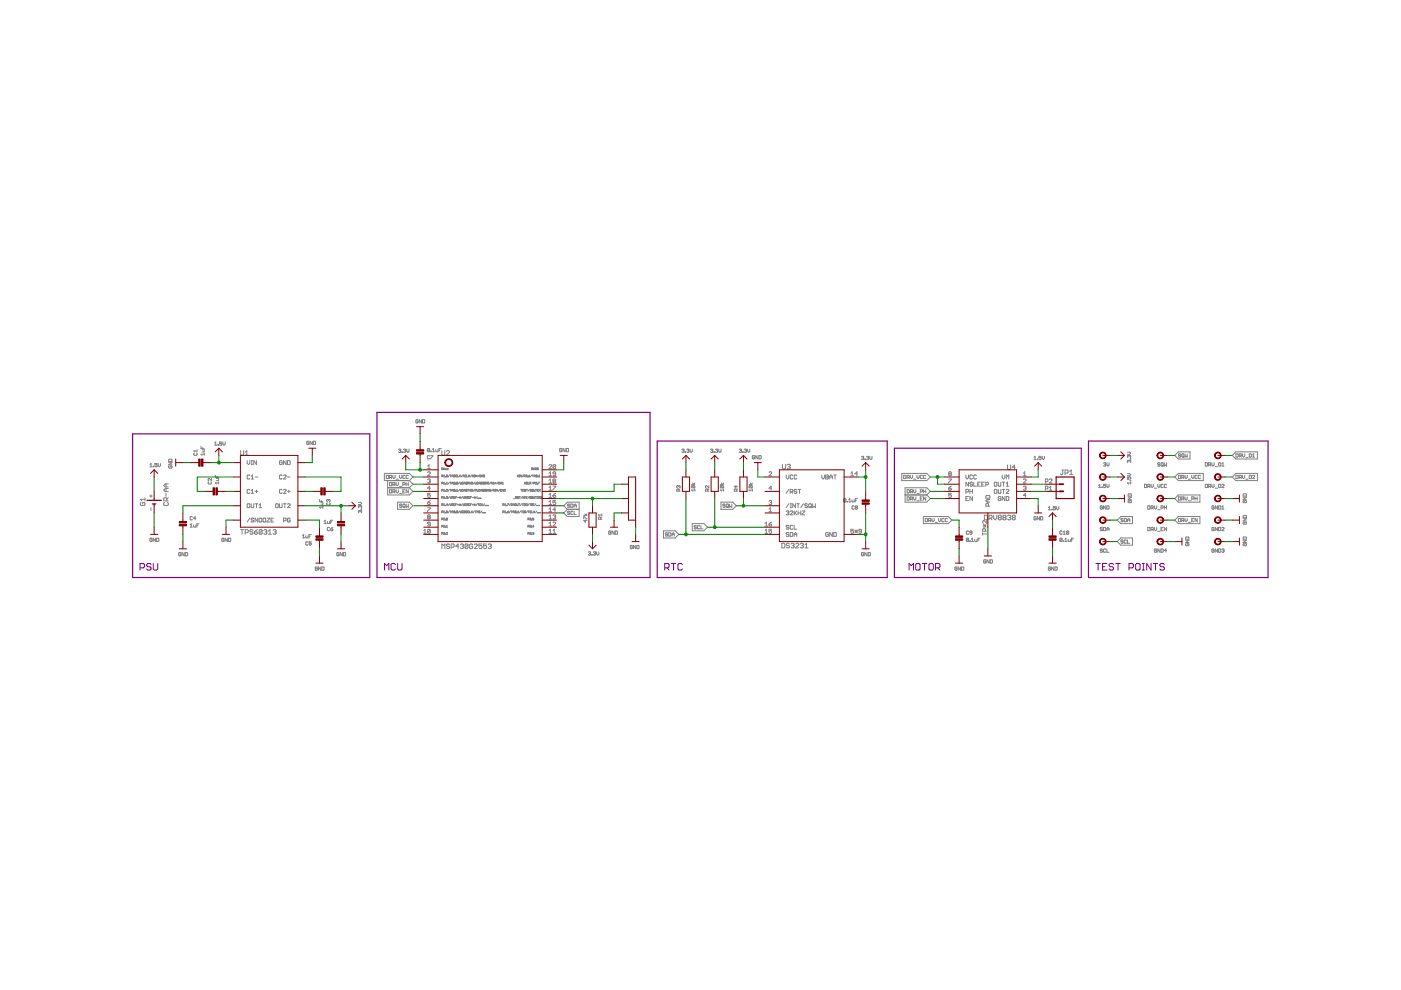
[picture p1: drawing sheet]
<?xml version="1.0" encoding="utf-8"?>
<!DOCTYPE eagle SYSTEM "eagle.dtd">
<eagle version="8.1.0">
<drawing>
<settings>
<setting alwaysvectorfont="yes"/>
<setting verticaltext="up"/>
</settings>
<grid distance="0.1" unitdist="inch" unit="inch" style="lines" multiple="1" display="no" altdistance="0.01" altunitdist="inch" altunit="inch"/>
<schematic xreflabel="%F%N/%S.%C%R" xrefpart="/%S.%C%R">
<libraries>
<library name="lepaute">
<symbols>
<symbol name="TPS60313">
<wire x1="-10.16" y1="12.7" x2="10.16" y2="12.7" width="0.254" layer="94"/>
<wire x1="10.16" y1="12.7" x2="10.16" y2="-12.7" width="0.254" layer="94"/>
<wire x1="10.16" y1="-12.7" x2="-10.16" y2="-12.7" width="0.254" layer="94"/>
<wire x1="-10.16" y1="-12.7" x2="-10.16" y2="12.7" width="0.254" layer="94"/>
<pin name="/SNOOZE" x="-12.7" y="-10.16" visible="pin" length="short"/>
<pin name="C1+" x="-12.7" y="0" visible="pin" length="short"/>
<pin name="C1-" x="-12.7" y="5.08" visible="pin" length="short"/>
<pin name="C2+" x="12.7" y="0" visible="pin" length="short" rot="R180"/>
<pin name="C2-" x="12.7" y="5.08" visible="pin" length="short" rot="R180"/>
<pin name="GND" x="12.7" y="10.16" visible="pin" length="short" direction="pwr" rot="R180"/>
<pin name="OUT1" x="-12.7" y="-5.08" visible="pin" length="short"/>
<pin name="OUT2" x="12.7" y="-5.08" visible="pin" length="short" rot="R180"/>
<pin name="PG" x="12.7" y="-10.16" visible="pin" length="short" rot="R180"/>
<pin name="VIN" x="-12.7" y="10.16" visible="pin" length="short" direction="pwr"/>
<text x="-10.16" y="12.7" size="1.778" layer="95">&gt;NAME</text>
<text x="-10.16" y="-15.24" size="1.778" layer="96">&gt;VALUE</text>
</symbol>
<symbol name="DS3231">
<wire x1="-10.16" y1="15.24" x2="-10.16" y2="-10.16" width="0.254" layer="94"/>
<wire x1="-10.16" y1="-10.16" x2="12.7" y2="-10.16" width="0.254" layer="94"/>
<wire x1="12.7" y1="-10.16" x2="12.7" y2="15.24" width="0.254" layer="94"/>
<wire x1="12.7" y1="15.24" x2="-10.16" y2="15.24" width="0.254" layer="94"/>
<pin name="/INT/SQW" x="-15.24" y="2.54" length="middle"/>
<pin name="/RST" x="-15.24" y="7.62" length="middle"/>
<pin name="32KHZ" x="-15.24" y="0" length="middle"/>
<pin name="GND" x="17.78" y="-7.62" length="middle" rot="R180"/>
<pin name="SCL" x="-15.24" y="-5.08" length="middle"/>
<pin name="SDA" x="-15.24" y="-7.62" length="middle"/>
<pin name="VBAT" x="17.78" y="12.7" length="middle" rot="R180"/>
<pin name="VCC" x="-15.24" y="12.7" length="middle"/>
<text x="-9.144" y="15.494" size="1.778" layer="95">&gt;NAME</text>
<text x="-9.398" y="-12.446" size="1.778" layer="96">&gt;VALUE</text>
</symbol>
<symbol name="RESISTOR">
<wire x1="-2.54" y1="1.27" x2="2.54" y2="1.27" width="0.254" layer="94"/>
<wire x1="2.54" y1="1.27" x2="2.54" y2="-1.27" width="0.254" layer="94"/>
<wire x1="2.54" y1="-1.27" x2="-2.54" y2="-1.27" width="0.254" layer="94"/>
<wire x1="-2.54" y1="-1.27" x2="-2.54" y2="1.27" width="0.254" layer="94"/>
<pin name="1" x="-5.08" y="0" visible="off" length="short" direction="pas" swaplevel="1"/>
<pin name="2" x="5.08" y="0" visible="off" length="short" direction="pas" swaplevel="1" rot="R180"/>
<text x="-2.54" y="2.032" size="1.27" layer="95" font="vector">&gt;NAME</text>
<text x="-2.54" y="-3.175" size="1.27" layer="96" font="vector">&gt;VALUE</text>
</symbol>
<symbol name="CAPACITOR">
<rectangle x1="-1.27" y1="0.508" x2="1.27" y2="1.016" layer="94"/>
<rectangle x1="-1.27" y1="1.524" x2="1.27" y2="2.032" layer="94"/>
<wire x1="0" y1="0.762" x2="0" y2="0" width="0.1524" layer="94"/>
<wire x1="0" y1="2.54" x2="0" y2="1.778" width="0.1524" layer="94"/>
<pin name="P$1" x="0" y="5.08" visible="off" length="short" direction="pas" swaplevel="1" rot="R270"/>
<pin name="P$2" x="0" y="-2.54" visible="off" length="short" direction="pas" swaplevel="1" rot="R90"/>
<text x="2.54" y="2.54" size="1.27" layer="95" font="vector">&gt;NAME</text>
<text x="2.54" y="0" size="1.27" layer="96" font="vector">&gt;VALUE</text>
</symbol>
<symbol name="DRV8837">
<wire x1="-10.16" y1="7.62" x2="-10.16" y2="-7.62" width="0.254" layer="94"/>
<wire x1="-10.16" y1="-7.62" x2="10.16" y2="-7.62" width="0.254" layer="94"/>
<wire x1="10.16" y1="-7.62" x2="10.16" y2="7.62" width="0.254" layer="94"/>
<wire x1="10.16" y1="7.62" x2="-10.16" y2="7.62" width="0.254" layer="94"/>
<pin name="GND" x="-15.24" y="-2.54" length="middle"/>
<pin name="PH" x="15.24" y="0" length="middle" rot="R180"/>
<pin name="EN" x="15.24" y="-2.54" length="middle" rot="R180"/>
<pin name="NSLEEP" x="15.24" y="2.54" length="middle" rot="R180"/>
<pin name="OUT1" x="-15.24" y="2.54" length="middle"/>
<pin name="OUT2" x="-15.24" y="0" length="middle"/>
<pin name="PAD" x="0" y="-12.7" length="middle" rot="R90"/>
<pin name="VCC" x="15.24" y="5.08" length="middle" rot="R180"/>
<pin name="VM" x="-15.24" y="5.08" length="middle"/>
<text x="-10.16" y="-10.16" size="1.778" layer="96">&gt;VALUE</text>
<text x="-10.16" y="7.62" size="1.778" layer="95">&gt;NAME</text>
</symbol>
<symbol name="GND">
<wire x1="-1.27" y1="0" x2="1.27" y2="0" width="0.254" layer="94"/>
<pin name="GND" x="0" y="2.54" visible="off" length="short" direction="sup" rot="R270"/>
<text x="-1.524" y="-2.54" size="1.27" layer="96">&gt;VALUE</text>
</symbol>
<symbol name="3.3V">
<wire x1="-1.27" y1="-1.27" x2="0" y2="0" width="0.254" layer="94"/>
<wire x1="0" y1="0" x2="1.27" y2="-1.27" width="0.254" layer="94"/>
<pin name="3.3V" x="0" y="-2.54" visible="off" length="short" direction="sup" rot="R90"/>
<text x="-1.524" y="1.016" size="1.27" layer="96">&gt;VALUE</text>
</symbol>
<symbol name="1.5V">
<wire x1="-1.27" y1="-1.27" x2="0" y2="0" width="0.254" layer="94"/>
<wire x1="0" y1="0" x2="1.27" y2="-1.27" width="0.254" layer="94"/>
<pin name="1.5V" x="0" y="-2.54" visible="off" length="short" direction="sup" rot="R90"/>
<text x="-1.524" y="1.016" size="1.27" layer="96">&gt;VALUE</text>
</symbol>
<symbol name="M02">
<wire x1="3.81" y1="-2.54" x2="-2.54" y2="-2.54" width="0.4064" layer="94"/>
<wire x1="1.27" y1="2.54" x2="2.54" y2="2.54" width="0.6096" layer="94"/>
<wire x1="1.27" y1="0" x2="2.54" y2="0" width="0.6096" layer="94"/>
<wire x1="-2.54" y1="5.08" x2="-2.54" y2="-2.54" width="0.4064" layer="94"/>
<wire x1="3.81" y1="-2.54" x2="3.81" y2="5.08" width="0.4064" layer="94"/>
<wire x1="-2.54" y1="5.08" x2="3.81" y2="5.08" width="0.4064" layer="94"/>
<pin name="1" x="7.62" y="0" visible="pad" length="middle" direction="pas" swaplevel="1" rot="R180"/>
<pin name="2" x="7.62" y="2.54" visible="pad" length="middle" direction="pas" swaplevel="1" rot="R180"/>
<text x="-2.54" y="-5.08" size="1.778" layer="96">&gt;VALUE</text>
<text x="-2.54" y="5.842" size="1.778" layer="95">&gt;NAME</text>
</symbol>
<symbol name="G2XX3---N/PW20">
<circle x="-15.24" y="10.16" radius="1.27" width="0.254" layer="94"/>
<wire x1="-19.05" y1="12.7" x2="17.78" y2="12.7" width="0.254" layer="94"/>
<wire x1="17.78" y1="12.7" x2="17.78" y2="-17.78" width="0.254" layer="94"/>
<wire x1="17.78" y1="-17.78" x2="-19.05" y2="-17.78" width="0.254" layer="94"/>
<wire x1="-19.05" y1="-17.78" x2="-19.05" y2="12.7" width="0.254" layer="94"/>
<pin name="1" x="-24.13" y="7.62" visible="pad" length="middle"/>
<pin name="2" x="-24.13" y="5.08" visible="pad" length="middle"/>
<pin name="3" x="-24.13" y="2.54" visible="pad" length="middle"/>
<pin name="4" x="-24.13" y="0" visible="pad" length="middle"/>
<pin name="5" x="-24.13" y="-2.54" visible="pad" length="middle"/>
<pin name="6" x="-24.13" y="-5.08" visible="pad" length="middle"/>
<pin name="7" x="-24.13" y="-7.62" visible="pad" length="middle"/>
<pin name="8" x="-24.13" y="-10.16" visible="pad" length="middle"/>
<pin name="9" x="-24.13" y="-12.7" visible="pad" length="middle"/>
<pin name="10" x="-24.13" y="-15.24" visible="pad" length="middle"/>
<pin name="11" x="22.86" y="-15.24" visible="pad" length="middle" rot="R180"/>
<pin name="12" x="22.86" y="-12.7" visible="pad" length="middle" rot="R180"/>
<pin name="13" x="22.86" y="-10.16" visible="pad" length="middle" rot="R180"/>
<pin name="14" x="22.86" y="-7.62" visible="pad" length="middle" rot="R180"/>
<pin name="15" x="22.86" y="-5.08" visible="pad" length="middle" rot="R180"/>
<pin name="16" x="22.86" y="-2.54" visible="pad" length="middle" rot="R180"/>
<pin name="17" x="22.86" y="0" visible="pad" length="middle" rot="R180"/>
<pin name="18" x="22.86" y="2.54" visible="pad" length="middle" rot="R180"/>
<pin name="19" x="22.86" y="5.08" visible="pad" length="middle" rot="R180"/>
<pin name="20" x="22.86" y="7.62" visible="pad" length="middle" rot="R180"/>
<text x="-17.78" y="12.7" size="1.778" layer="95">&gt;NAME</text>
<text x="-17.78" y="-20.32" size="1.778" layer="96">&gt;VALUE</text>
<text x="-17.78" y="7.62" size="0.7112" layer="95" font="vector">DVcc</text>
<text x="-17.78" y="5.08" size="0.7112" layer="95" font="vector">P1.0/TA0CLK/ACLK/A0*/CA0</text>
<text x="-17.78" y="2.54" size="0.7112" layer="95" font="vector">P1.1/TA0.0/UCA0RXD/UCA0SOMI/A1*/CA1</text>
<text x="-17.78" y="0" size="0.7112" layer="95" font="vector">P1.2/TA0.1/UCA0TXD/PUCA0SIMO/A2*/CA2</text>
<text x="-17.78" y="-2.54" size="0.7112" layer="95" font="vector">P1.3/VREF-*/VEREF-*/....</text>
<text x="-17.78" y="-5.08" size="0.7112" layer="95" font="vector">P1.4/VREF+*/VEREF+*/TCK/....</text>
<text x="-17.78" y="-7.62" size="0.7112" layer="95" font="vector">P1.5/TA0.0/UCB0CLK/TMS/....</text>
<text x="3.81" y="-7.62" size="0.7112" layer="95" font="vector">P1.6/TA0.1/TDI/TCLK/....</text>
<text x="3.81" y="-5.08" size="0.7112" layer="95" font="vector">P1.7/CAOUT/TDO/TDI/....</text>
<text x="7.62" y="-2.54" size="0.7112" layer="95" font="vector">_RST/NMI/SBWTDIO</text>
<text x="10.16" y="0" size="0.7112" layer="95" font="vector">TEST/SBWTCK</text>
<text x="11.43" y="2.54" size="0.7112" layer="95" font="vector">XOUT/P2.7</text>
<text x="8.89" y="5.08" size="0.7112" layer="95" font="vector">XIN/P2.6/TA0.1</text>
<text x="13.97" y="7.62" size="0.7112" layer="95" font="vector">DVSS</text>
<text x="-17.78" y="-10.16" size="0.7112" layer="95" font="vector">P2.0</text>
<text x="-17.78" y="-12.7" size="0.7112" layer="95" font="vector">P2.1</text>
<text x="-17.78" y="-15.24" size="0.7112" layer="95" font="vector">P2.2</text>
<text x="12.7" y="-15.24" size="0.7112" layer="95" font="vector">P2.3</text>
<text x="12.7" y="-12.7" size="0.7112" layer="95" font="vector">P2.4</text>
<text x="12.7" y="-10.16" size="0.7112" layer="95" font="vector">P2.5</text>
</symbol>
<symbol name="1V2+2">
<wire x1="-1.905" y1="0.635" x2="-1.905" y2="0" width="0.4064" layer="94"/>
<wire x1="-2.54" y1="0" x2="-1.905" y2="0" width="0.1524" layer="94"/>
<wire x1="-1.905" y1="0" x2="-1.905" y2="-0.635" width="0.4064" layer="94"/>
<wire x1="-0.635" y1="2.54" x2="-0.635" y2="0" width="0.4064" layer="94"/>
<wire x1="-0.635" y1="0" x2="0" y2="0" width="0.1524" layer="94"/>
<wire x1="-0.635" y1="0" x2="-0.635" y2="-2.54" width="0.4064" layer="94"/>
<pin name="+" x="2.54" y="0" visible="pad" length="short" direction="pas" rot="R180"/>
<pin name="-" x="-5.08" y="0" visible="pad" length="short" direction="pas"/>
<text x="-2.54" y="3.175" size="1.778" layer="95">&gt;NAME</text>
<text x="-2.54" y="-5.08" size="1.778" layer="96">&gt;VALUE</text>
</symbol>
<symbol name="TESTPAD">
<text x="-2.54" y="2.54" size="1.27" layer="95">&gt;NAME</text>
<pin name="P$1" x="-2.54" y="0" visible="off" length="short"/>
<circle x="0" y="0" radius="1.04726875" width="0.254" layer="94"/>
</symbol>
<symbol name="M03">
<pin name="P$1" x="-2.54" y="5.08" visible="off" length="short"/>
<pin name="P$2" x="-2.54" y="0" visible="off" length="short"/>
<pin name="P$3" x="-2.54" y="-5.08" visible="off" length="short"/>
<wire x1="0" y1="7.62" x2="2.54" y2="7.62" width="0.254" layer="94"/>
<wire x1="2.54" y1="7.62" x2="2.54" y2="-7.62" width="0.254" layer="94"/>
<wire x1="2.54" y1="-7.62" x2="0" y2="-7.62" width="0.254" layer="94"/>
<wire x1="0" y1="-7.62" x2="0" y2="7.62" width="0.254" layer="94"/>
<pin name="P$4" x="2.54" y="-10.16" visible="off" length="short" rot="R90"/>
</symbol>
</symbols>
<devicesets>
<deviceset name="TPS60313">
<gates>
<gate name="G$1" symbol="TPS60313" x="0" y="0"/>
</gates>
<devices>
<device name="" package="MSOP10">
<connects>
<connect gate="G$1" pin="/SNOOZE" pad="P$1"/>
<connect gate="G$1" pin="C1+" pad="P$4"/>
<connect gate="G$1" pin="C1-" pad="P$2"/>
<connect gate="G$1" pin="C2+" pad="P$7"/>
<connect gate="G$1" pin="C2-" pad="P$8"/>
<connect gate="G$1" pin="GND" pad="P$9"/>
<connect gate="G$1" pin="OUT1" pad="P$5"/>
<connect gate="G$1" pin="OUT2" pad="P$6"/>
<connect gate="G$1" pin="PG" pad="P$10"/>
<connect gate="G$1" pin="VIN" pad="P$3"/>
</connects>
<technologies>
<technology name=""/>
</technologies>
</device>
</devices>
</deviceset>
<deviceset name="DS3231">
<gates>
<gate name="G$1" symbol="DS3231" x="0" y="0"/>
</gates>
<devices>
<device name="" package="SO16">
<connects>
<connect gate="G$1" pin="/INT/SQW" pad="3"/>
<connect gate="G$1" pin="/RST" pad="4"/>
<connect gate="G$1" pin="32KHZ" pad="1"/>
<connect gate="G$1" pin="GND" pad="5 6 7 8 9 10 11 12 13"/>
<connect gate="G$1" pin="SCL" pad="16"/>
<connect gate="G$1" pin="SDA" pad="15"/>
<connect gate="G$1" pin="VBAT" pad="14"/>
<connect gate="G$1" pin="VCC" pad="2"/>
</connects>
<technologies>
<technology name=""/>
</technologies>
</device>
</devices>
</deviceset>
<deviceset name="RESISTOR" prefix="R" uservalue="yes">
<gates>
<gate name="G$1" symbol="RESISTOR" x="0" y="0"/>
</gates>
<devices>
<device name="0402" package="0402">
<connects>
<connect gate="G$1" pin="1" pad="1"/>
<connect gate="G$1" pin="2" pad="2"/>
</connects>
<technologies>
<technology name=""/>
</technologies>
</device>
</devices>
</deviceset>
<deviceset name="CAP_CERAMIC" prefix="C" uservalue="yes">
<gates>
<gate name="G$1" symbol="CAPACITOR" x="0" y="-2.54"/>
</gates>
<devices>
<device name="0402" package="0402">
<connects>
<connect gate="G$1" pin="P$1" pad="1"/>
<connect gate="G$1" pin="P$2" pad="2"/>
</connects>
<technologies>
<technology name=""/>
</technologies>
</device>
</devices>
</deviceset>
<deviceset name="DRV8838">
<gates>
<gate name="IC$1" symbol="DRV8837" x="0" y="0"/>
</gates>
<devices>
<device name="" package="WSON8">
<connects>
<connect gate="IC$1" pin="EN" pad="5"/>
<connect gate="IC$1" pin="GND" pad="4"/>
<connect gate="IC$1" pin="NSLEEP" pad="7"/>
<connect gate="IC$1" pin="OUT1" pad="2"/>
<connect gate="IC$1" pin="OUT2" pad="3"/>
<connect gate="IC$1" pin="PAD" pad="TP TP1"/>
<connect gate="IC$1" pin="PH" pad="6"/>
<connect gate="IC$1" pin="VCC" pad="8"/>
<connect gate="IC$1" pin="VM" pad="1"/>
</connects>
<technologies>
<technology name=""/>
</technologies>
</device>
</devices>
</deviceset>
<deviceset name="GND">
<gates>
<gate name="G$1" symbol="GND" x="0" y="0"/>
</gates>
<devices>
<device name="">
<technologies>
<technology name=""/>
</technologies>
</device>
</devices>
</deviceset>
<deviceset name="3.3V">
<gates>
<gate name="G$1" symbol="3.3V" x="0" y="0"/>
</gates>
<devices>
<device name="">
<technologies>
<technology name=""/>
</technologies>
</device>
</devices>
</deviceset>
<deviceset name="1.5V">
<gates>
<gate name="G$1" symbol="1.5V" x="0" y="0"/>
</gates>
<devices>
<device name="">
<technologies>
<technology name=""/>
</technologies>
</device>
</devices>
</deviceset>
<deviceset name="M02" prefix="JP">
<gates>
<gate name="G$1" symbol="M02" x="-2.54" y="0"/>
</gates>
<devices>
<device name="2.54MM_SCREWTERM" package="1X02_2.54_SCREWTERM">
<connects>
<connect gate="G$1" pin="1" pad="P1"/>
<connect gate="G$1" pin="2" pad="P2"/>
</connects>
<technologies>
<technology name=""/>
</technologies>
</device>
</devices>
</deviceset>
<deviceset name="MSP430G2553">
<gates>
<gate name="G$1" symbol="G2XX3---N/PW20" x="0" y="0"/>
</gates>
<devices>
<device name="" package="PW20">
<connects>
<connect gate="G$1" pin="1" pad="1"/>
<connect gate="G$1" pin="10" pad="10"/>
<connect gate="G$1" pin="11" pad="11"/>
<connect gate="G$1" pin="12" pad="12"/>
<connect gate="G$1" pin="13" pad="13"/>
<connect gate="G$1" pin="14" pad="14"/>
<connect gate="G$1" pin="15" pad="15"/>
<connect gate="G$1" pin="16" pad="16"/>
<connect gate="G$1" pin="17" pad="17"/>
<connect gate="G$1" pin="18" pad="18"/>
<connect gate="G$1" pin="19" pad="19"/>
<connect gate="G$1" pin="2" pad="2"/>
<connect gate="G$1" pin="20" pad="20"/>
<connect gate="G$1" pin="3" pad="3"/>
<connect gate="G$1" pin="4" pad="4"/>
<connect gate="G$1" pin="5" pad="5"/>
<connect gate="G$1" pin="6" pad="6"/>
<connect gate="G$1" pin="7" pad="7"/>
<connect gate="G$1" pin="8" pad="8"/>
<connect gate="G$1" pin="9" pad="9"/>
</connects>
<technologies>
<technology name=""/>
</technologies>
</device>
</devices>
</deviceset>
<deviceset name="CR-AA" prefix="G">
<gates>
<gate name="1" symbol="1V2+2" x="0" y="0"/>
</gates>
<devices>
<device name="" package="CRAA">
<connects>
<connect gate="1" pin="+" pad="+"/>
<connect gate="1" pin="-" pad="-"/>
</connects>
<technologies>
<technology name=""/>
</technologies>
</device>
</devices>
</deviceset>
<deviceset name="TESTPAD">
<gates>
<gate name="G$1" symbol="TESTPAD" x="0" y="0"/>
</gates>
<devices>
<device name="" package="TESTPAD">
<connects>
<connect gate="G$1" pin="P$1" pad="P$1"/>
</connects>
<technologies>
<technology name=""/>
</technologies>
</device>
</devices>
</deviceset>
<deviceset name="M03">
<gates>
<gate name="G$1" symbol="M03" x="0" y="0"/>
</gates>
<devices>
<device name="" package="TE-MICRO-MNL-">
<connects>
<connect gate="G$1" pin="P$1" pad="P$1"/>
<connect gate="G$1" pin="P$2" pad="P$2"/>
<connect gate="G$1" pin="P$3" pad="P$3"/>
<connect gate="G$1" pin="P$4" pad="H1 H2"/>
</connects>
<technologies>
<technology name=""/>
</technologies>
</device>
</devices>
</deviceset>
</devicesets>
</library>
</libraries>
<attributes>
</attributes>
<variantdefs>
</variantdefs>
<classes>
<class number="0" name="default" width="0" drill="0">
</class>
</classes>
<parts>
<part name="U4" library="lepaute" deviceset="DRV8838" device="" value="DRV8838"/>
<part name="U$1" library="lepaute" deviceset="1.5V" device=""/>
<part name="U$5" library="lepaute" deviceset="GND" device=""/>
<part name="U$6" library="lepaute" deviceset="GND" device=""/>
<part name="JP1" library="lepaute" deviceset="M02" device="2.54MM_SCREWTERM"/>
<part name="U2" library="lepaute" deviceset="MSP430G2553" device=""/>
<part name="G1" library="lepaute" deviceset="CR-AA" device=""/>
<part name="U$8" library="lepaute" deviceset="1.5V" device=""/>
<part name="R4" library="lepaute" deviceset="RESISTOR" device="0402" value="10k"/>
<part name="U$14" library="lepaute" deviceset="GND" device=""/>
<part name="C7" library="lepaute" deviceset="CAP_CERAMIC" device="0402" value="0.1uF"/>
<part name="U$15" library="lepaute" deviceset="3.3V" device=""/>
<part name="U$16" library="lepaute" deviceset="GND" device=""/>
<part name="R1" library="lepaute" deviceset="RESISTOR" device="0402" value="47k"/>
<part name="U$17" library="lepaute" deviceset="3.3V" device=""/>
<part name="C4" library="lepaute" deviceset="CAP_CERAMIC" device="0402" value="1uF"/>
<part name="C5" library="lepaute" deviceset="CAP_CERAMIC" device="0402" value="1uF"/>
<part name="C3" library="lepaute" deviceset="CAP_CERAMIC" device="0402" value="1uF"/>
<part name="C6" library="lepaute" deviceset="CAP_CERAMIC" device="0402" value="1uF"/>
<part name="C2" library="lepaute" deviceset="CAP_CERAMIC" device="0402" value="1uF"/>
<part name="U$18" library="lepaute" deviceset="GND" device=""/>
<part name="U1" library="lepaute" deviceset="TPS60313" device=""/>
<part name="U$20" library="lepaute" deviceset="GND" device=""/>
<part name="U$21" library="lepaute" deviceset="GND" device=""/>
<part name="U$22" library="lepaute" deviceset="GND" device=""/>
<part name="U$23" library="lepaute" deviceset="GND" device=""/>
<part name="C1" library="lepaute" deviceset="CAP_CERAMIC" device="0402" value="1uF"/>
<part name="U$24" library="lepaute" deviceset="GND" device=""/>
<part name="U$25" library="lepaute" deviceset="GND" device=""/>
<part name="U$26" library="lepaute" deviceset="3.3V" device=""/>
<part name="U3" library="lepaute" deviceset="DS3231" device=""/>
<part name="R3" library="lepaute" deviceset="RESISTOR" device="0402" value="10k"/>
<part name="R2" library="lepaute" deviceset="RESISTOR" device="0402" value="10k"/>
<part name="U$13" library="lepaute" deviceset="GND" device=""/>
<part name="C8" library="lepaute" deviceset="CAP_CERAMIC" device="0402" value="0.1uF"/>
<part name="U$29" library="lepaute" deviceset="3.3V" device=""/>
<part name="U$30" library="lepaute" deviceset="3.3V" device=""/>
<part name="U$31" library="lepaute" deviceset="3.3V" device=""/>
<part name="U$32" library="lepaute" deviceset="3.3V" device=""/>
<part name="U$2" library="lepaute" deviceset="GND" device=""/>
<part name="3V" library="lepaute" deviceset="TESTPAD" device=""/>
<part name="1.5V" library="lepaute" deviceset="TESTPAD" device=""/>
<part name="GND" library="lepaute" deviceset="TESTPAD" device=""/>
<part name="U$3" library="lepaute" deviceset="3.3V" device=""/>
<part name="U$4" library="lepaute" deviceset="1.5V" device=""/>
<part name="U$7" library="lepaute" deviceset="GND" device=""/>
<part name="SDA" library="lepaute" deviceset="TESTPAD" device=""/>
<part name="SCL" library="lepaute" deviceset="TESTPAD" device=""/>
<part name="SQW" library="lepaute" deviceset="TESTPAD" device=""/>
<part name="DRV_VCC" library="lepaute" deviceset="TESTPAD" device=""/>
<part name="DRV_PH" library="lepaute" deviceset="TESTPAD" device=""/>
<part name="DRV_EN" library="lepaute" deviceset="TESTPAD" device=""/>
<part name="DRV_O1" library="lepaute" deviceset="TESTPAD" device=""/>
<part name="DRV_O2" library="lepaute" deviceset="TESTPAD" device=""/>
<part name="GND1" library="lepaute" deviceset="TESTPAD" device="" value="GND"/>
<part name="U$9" library="lepaute" deviceset="GND" device=""/>
<part name="GND2" library="lepaute" deviceset="TESTPAD" device="" value="GND"/>
<part name="U$10" library="lepaute" deviceset="GND" device=""/>
<part name="U$11" library="lepaute" deviceset="1.5V" device=""/>
<part name="GND3" library="lepaute" deviceset="TESTPAD" device="" value="GND"/>
<part name="U$12" library="lepaute" deviceset="GND" device=""/>
<part name="GND4" library="lepaute" deviceset="TESTPAD" device="" value="GND"/>
<part name="U$19" library="lepaute" deviceset="GND" device=""/>
<part name="U$27" library="lepaute" deviceset="M03" device=""/>
<part name="U$28" library="lepaute" deviceset="GND" device=""/>
<part name="C9" library="lepaute" deviceset="CAP_CERAMIC" device="0402" value="0.1uF"/>
<part name="C10" library="lepaute" deviceset="CAP_CERAMIC" device="0402" value="0.1uF"/>
<part name="U$33" library="lepaute" deviceset="GND" device=""/>
<part name="U$34" library="lepaute" deviceset="1.5V" device=""/>
<part name="U$35" library="lepaute" deviceset="GND" device=""/>
<part name="U$36" library="lepaute" deviceset="GND" device=""/>
</parts>
<sheets>
<sheet>
<plain>
<text x="187.96" y="2.54" size="2.54" layer="90">RTC</text>
<wire x1="266.7" y1="48.26" x2="185.42" y2="48.26" width="0.4064" layer="90"/>
<wire x1="185.42" y1="48.26" x2="185.42" y2="0" width="0.4064" layer="90"/>
<wire x1="185.42" y1="0" x2="266.7" y2="0" width="0.4064" layer="90"/>
<wire x1="266.7" y1="0" x2="266.7" y2="48.26" width="0.4064" layer="90"/>
<wire x1="269.24" y1="0" x2="335.28" y2="0" width="0.4064" layer="90"/>
<wire x1="335.28" y1="0" x2="335.28" y2="45.72" width="0.4064" layer="90"/>
<wire x1="335.28" y1="45.72" x2="269.24" y2="45.72" width="0.4064" layer="90"/>
<wire x1="269.24" y1="45.72" x2="269.24" y2="0" width="0.4064" layer="90"/>
<text x="274.32" y="2.54" size="2.54" layer="90">MOTOR</text>
<wire x1="86.36" y1="0" x2="182.88" y2="0" width="0.4064" layer="90"/>
<wire x1="182.88" y1="0" x2="182.88" y2="58.42" width="0.4064" layer="90"/>
<wire x1="182.88" y1="58.42" x2="86.36" y2="58.42" width="0.4064" layer="90"/>
<wire x1="86.36" y1="58.42" x2="86.36" y2="0" width="0.4064" layer="90"/>
<text x="88.9" y="2.54" size="2.54" layer="90">MCU</text>
<wire x1="83.82" y1="0" x2="0" y2="0" width="0.4064" layer="90"/>
<wire x1="0" y1="0" x2="0" y2="50.8" width="0.4064" layer="90"/>
<wire x1="0" y1="50.8" x2="83.82" y2="50.8" width="0.4064" layer="90"/>
<wire x1="83.82" y1="50.8" x2="83.82" y2="0" width="0.4064" layer="90"/>
<text x="2.54" y="2.54" size="2.54" layer="90">PSU</text>
<wire x1="337.82" y1="48.26" x2="401.32" y2="48.26" width="0.4064" layer="90"/>
<wire x1="401.32" y1="48.26" x2="401.32" y2="0" width="0.4064" layer="90"/>
<wire x1="401.32" y1="0" x2="337.82" y2="0" width="0.4064" layer="90"/>
<wire x1="337.82" y1="0" x2="337.82" y2="48.26" width="0.4064" layer="90"/>
<text x="340.36" y="2.54" size="2.54" layer="90">TEST POINTS</text>
</plain>
<instances>
<instance part="U4" gate="IC$1" x="302.26" y="30.48" rot="MR0"/>
<instance part="U$1" gate="G$1" x="320.04" y="40.64"/>
<instance part="U$5" gate="G$1" x="320.04" y="22.86"/>
<instance part="U$6" gate="G$1" x="302.26" y="7.62"/>
<instance part="JP1" gate="G$1" x="330.2" y="30.48" smashed="yes" rot="MR0">
<attribute name="NAME" x="332.74" y="36.322" size="1.778" layer="95" rot="MR0"/>
</instance>
<instance part="U2" gate="G$1" x="127" y="30.48"/>
<instance part="G1" gate="1" x="7.62" y="27.94" rot="R90"/>
<instance part="U$8" gate="G$1" x="7.62" y="38.1"/>
<instance part="R4" gate="G$1" x="215.9" y="33.02" rot="R90"/>
<instance part="U$14" gate="G$1" x="152.4" y="43.18" rot="MR180"/>
<instance part="C7" gate="G$1" x="101.6" y="45.72" rot="MR180"/>
<instance part="U$15" gate="G$1" x="96.52" y="43.18" rot="MR0"/>
<instance part="U$16" gate="G$1" x="101.6" y="53.34" rot="MR180"/>
<instance part="R1" gate="G$1" x="162.56" y="20.32" rot="R270"/>
<instance part="U$17" gate="G$1" x="162.56" y="10.16" rot="MR180"/>
<instance part="C4" gate="G$1" x="17.78" y="17.78"/>
<instance part="C5" gate="G$1" x="66.04" y="15.24" rot="R180"/>
<instance part="C3" gate="G$1" x="66.04" y="30.48" rot="R270"/>
<instance part="C6" gate="G$1" x="73.66" y="20.32" rot="R180"/>
<instance part="C2" gate="G$1" x="30.48" y="30.48" rot="R90"/>
<instance part="U$18" gate="G$1" x="170.18" y="17.78" rot="MR0"/>
<instance part="U1" gate="G$1" x="48.26" y="30.48"/>
<instance part="U$20" gate="G$1" x="7.62" y="15.24"/>
<instance part="U$21" gate="G$1" x="17.78" y="10.16"/>
<instance part="U$22" gate="G$1" x="66.04" y="5.08"/>
<instance part="U$23" gate="G$1" x="73.66" y="10.16"/>
<instance part="C1" gate="G$1" x="25.4" y="40.64" rot="R90"/>
<instance part="U$24" gate="G$1" x="15.24" y="40.64" rot="R270"/>
<instance part="U$25" gate="G$1" x="63.5" y="45.72" rot="R180"/>
<instance part="U$26" gate="G$1" x="78.74" y="25.4" rot="R270"/>
<instance part="U3" gate="G$1" x="238.76" y="22.86"/>
<instance part="R3" gate="G$1" x="195.58" y="33.02" rot="R90"/>
<instance part="R2" gate="G$1" x="205.74" y="33.02" rot="R90"/>
<instance part="U$13" gate="G$1" x="259.08" y="10.16"/>
<instance part="C8" gate="G$1" x="259.08" y="27.94" rot="R180"/>
<instance part="U$29" gate="G$1" x="259.08" y="40.64"/>
<instance part="U$30" gate="G$1" x="215.9" y="43.18"/>
<instance part="U$31" gate="G$1" x="205.74" y="43.18"/>
<instance part="U$32" gate="G$1" x="195.58" y="43.18"/>
<instance part="U$2" gate="G$1" x="33.02" y="15.24"/>
<instance part="3V" gate="G$1" x="342.9" y="43.18" rot="R180"/>
<instance part="1.5V" gate="G$1" x="342.9" y="35.56" rot="R180"/>
<instance part="GND" gate="G$1" x="342.9" y="27.94" rot="R180"/>
<instance part="U$3" gate="G$1" x="350.52" y="43.18" rot="R270"/>
<instance part="U$4" gate="G$1" x="350.52" y="35.56" rot="R270"/>
<instance part="U$7" gate="G$1" x="350.52" y="27.94" rot="R90"/>
<instance part="SDA" gate="G$1" x="342.9" y="20.32" rot="R180"/>
<instance part="SCL" gate="G$1" x="342.9" y="12.7" rot="R180"/>
<instance part="SQW" gate="G$1" x="363.22" y="43.18" rot="R180"/>
<instance part="DRV_VCC" gate="G$1" x="363.22" y="35.56" rot="R180"/>
<instance part="DRV_PH" gate="G$1" x="363.22" y="27.94" rot="R180"/>
<instance part="DRV_EN" gate="G$1" x="363.22" y="20.32" rot="R180"/>
<instance part="DRV_O1" gate="G$1" x="383.54" y="43.18" rot="R180"/>
<instance part="DRV_O2" gate="G$1" x="383.54" y="35.56" rot="R180"/>
<instance part="GND1" gate="G$1" x="383.54" y="27.94" rot="R180"/>
<instance part="U$9" gate="G$1" x="391.16" y="27.94" rot="R90"/>
<instance part="GND2" gate="G$1" x="383.54" y="20.32" rot="R180"/>
<instance part="U$10" gate="G$1" x="391.16" y="20.32" rot="R90"/>
<instance part="U$11" gate="G$1" x="30.48" y="45.72"/>
<instance part="GND3" gate="G$1" x="383.54" y="12.7" rot="R180"/>
<instance part="U$12" gate="G$1" x="391.16" y="12.7" rot="R90"/>
<instance part="GND4" gate="G$1" x="363.22" y="12.7" rot="R180"/>
<instance part="U$19" gate="G$1" x="370.84" y="12.7" rot="R90"/>
<instance part="U$27" gate="G$1" x="175.26" y="27.94"/>
<instance part="U$28" gate="G$1" x="177.8" y="12.7" rot="MR0"/>
<instance part="C9" gate="G$1" x="292.1" y="12.7"/>
<instance part="C10" gate="G$1" x="325.12" y="12.7"/>
<instance part="U$33" gate="G$1" x="325.12" y="5.08"/>
<instance part="U$34" gate="G$1" x="325.12" y="22.86"/>
<instance part="U$35" gate="G$1" x="292.1" y="5.08"/>
<instance part="U$36" gate="G$1" x="220.98" y="40.64" rot="R180"/>
</instances>
<busses>
</busses>
<nets>
<net name="1.5V" class="0">
<segment>
<pinref part="U4" gate="IC$1" pin="VM"/>
<wire x1="317.5" y1="35.56" x2="320.04" y2="35.56" width="0.1524" layer="91"/>
<wire x1="320.04" y1="35.56" x2="320.04" y2="38.1" width="0.1524" layer="91"/>
<pinref part="U$1" gate="G$1" pin="1.5V"/>
</segment>
<segment>
<pinref part="U$8" gate="G$1" pin="1.5V"/>
<pinref part="G1" gate="1" pin="+"/>
<wire x1="7.62" y1="35.56" x2="7.62" y2="30.48" width="0.1524" layer="91"/>
</segment>
<segment>
<pinref part="U1" gate="G$1" pin="VIN"/>
<wire x1="35.56" y1="40.64" x2="30.48" y2="40.64" width="0.1524" layer="91"/>
<pinref part="C1" gate="G$1" pin="P$2"/>
<wire x1="30.48" y1="40.64" x2="30.48" y2="43.18" width="0.1524" layer="91"/>
<wire x1="27.94" y1="40.64" x2="30.48" y2="40.64" width="0.1524" layer="91"/>
<junction x="30.48" y="40.64"/>
<pinref part="U$11" gate="G$1" pin="1.5V"/>
</segment>
<segment>
<pinref part="1.5V" gate="G$1" pin="P$1"/>
<wire x1="345.44" y1="35.56" x2="347.98" y2="35.56" width="0.1524" layer="91"/>
<pinref part="U$4" gate="G$1" pin="1.5V"/>
</segment>
<segment>
<pinref part="C10" gate="G$1" pin="P$1"/>
<wire x1="325.12" y1="17.78" x2="325.12" y2="20.32" width="0.1524" layer="91"/>
<pinref part="U$34" gate="G$1" pin="1.5V"/>
</segment>
</net>
<net name="3.3V" class="0">
<segment>
<pinref part="C7" gate="G$1" pin="P$1"/>
<wire x1="101.6" y1="40.64" x2="101.6" y2="38.1" width="0.1524" layer="91"/>
<pinref part="U2" gate="G$1" pin="1"/>
<wire x1="101.6" y1="38.1" x2="102.87" y2="38.1" width="0.1524" layer="91"/>
<wire x1="101.6" y1="38.1" x2="96.52" y2="38.1" width="0.1524" layer="91"/>
<wire x1="96.52" y1="38.1" x2="96.52" y2="40.64" width="0.1524" layer="91"/>
<pinref part="U$15" gate="G$1" pin="3.3V"/>
<junction x="101.6" y="38.1"/>
</segment>
<segment>
<pinref part="R1" gate="G$1" pin="2"/>
<wire x1="162.56" y1="15.24" x2="162.56" y2="12.7" width="0.1524" layer="91"/>
<pinref part="U$17" gate="G$1" pin="3.3V"/>
</segment>
<segment>
<pinref part="U1" gate="G$1" pin="OUT2"/>
<pinref part="C6" gate="G$1" pin="P$2"/>
<wire x1="60.96" y1="25.4" x2="73.66" y2="25.4" width="0.1524" layer="91"/>
<wire x1="73.66" y1="25.4" x2="73.66" y2="22.86" width="0.1524" layer="91"/>
<wire x1="73.66" y1="25.4" x2="76.2" y2="25.4" width="0.1524" layer="91"/>
<junction x="73.66" y="25.4"/>
<pinref part="U$26" gate="G$1" pin="3.3V"/>
</segment>
<segment>
<pinref part="U3" gate="G$1" pin="VBAT"/>
<wire x1="256.54" y1="35.56" x2="259.08" y2="35.56" width="0.1524" layer="91"/>
<pinref part="C8" gate="G$1" pin="P$2"/>
<wire x1="259.08" y1="35.56" x2="259.08" y2="30.48" width="0.1524" layer="91"/>
<wire x1="259.08" y1="35.56" x2="259.08" y2="38.1" width="0.1524" layer="91"/>
<pinref part="U$29" gate="G$1" pin="3.3V"/>
<junction x="259.08" y="35.56"/>
</segment>
<segment>
<pinref part="R4" gate="G$1" pin="2"/>
<wire x1="215.9" y1="38.1" x2="215.9" y2="40.64" width="0.1524" layer="91"/>
<pinref part="U$30" gate="G$1" pin="3.3V"/>
</segment>
<segment>
<pinref part="R2" gate="G$1" pin="2"/>
<wire x1="205.74" y1="38.1" x2="205.74" y2="40.64" width="0.1524" layer="91"/>
<pinref part="U$31" gate="G$1" pin="3.3V"/>
</segment>
<segment>
<pinref part="R3" gate="G$1" pin="2"/>
<wire x1="195.58" y1="38.1" x2="195.58" y2="40.64" width="0.1524" layer="91"/>
<pinref part="U$32" gate="G$1" pin="3.3V"/>
</segment>
<segment>
<pinref part="3V" gate="G$1" pin="P$1"/>
<wire x1="345.44" y1="43.18" x2="347.98" y2="43.18" width="0.1524" layer="91"/>
<pinref part="U$3" gate="G$1" pin="3.3V"/>
</segment>
</net>
<net name="GND" class="0">
<segment>
<pinref part="U4" gate="IC$1" pin="GND"/>
<wire x1="317.5" y1="27.94" x2="320.04" y2="27.94" width="0.1524" layer="91"/>
<wire x1="320.04" y1="27.94" x2="320.04" y2="25.4" width="0.1524" layer="91"/>
<pinref part="U$5" gate="G$1" pin="GND"/>
</segment>
<segment>
<pinref part="U4" gate="IC$1" pin="PAD"/>
<pinref part="U$6" gate="G$1" pin="GND"/>
<wire x1="302.26" y1="17.78" x2="302.26" y2="10.16" width="0.1524" layer="91"/>
</segment>
<segment>
<pinref part="U2" gate="G$1" pin="20"/>
<wire x1="149.86" y1="38.1" x2="152.4" y2="38.1" width="0.1524" layer="91"/>
<wire x1="152.4" y1="38.1" x2="152.4" y2="40.64" width="0.1524" layer="91"/>
<pinref part="U$14" gate="G$1" pin="GND"/>
</segment>
<segment>
<pinref part="U$16" gate="G$1" pin="GND"/>
<pinref part="C7" gate="G$1" pin="P$2"/>
<wire x1="101.6" y1="50.8" x2="101.6" y2="48.26" width="0.1524" layer="91"/>
</segment>
<segment>
<pinref part="G1" gate="1" pin="-"/>
<wire x1="7.62" y1="22.86" x2="7.62" y2="17.78" width="0.1524" layer="91"/>
<pinref part="U$20" gate="G$1" pin="GND"/>
</segment>
<segment>
<pinref part="C6" gate="G$1" pin="P$1"/>
<pinref part="U$23" gate="G$1" pin="GND"/>
<wire x1="73.66" y1="15.24" x2="73.66" y2="12.7" width="0.1524" layer="91"/>
</segment>
<segment>
<pinref part="C5" gate="G$1" pin="P$1"/>
<pinref part="U$22" gate="G$1" pin="GND"/>
<wire x1="66.04" y1="10.16" x2="66.04" y2="7.62" width="0.1524" layer="91"/>
</segment>
<segment>
<pinref part="C4" gate="G$1" pin="P$2"/>
<pinref part="U$21" gate="G$1" pin="GND"/>
<wire x1="17.78" y1="15.24" x2="17.78" y2="12.7" width="0.1524" layer="91"/>
</segment>
<segment>
<pinref part="U$24" gate="G$1" pin="GND"/>
<pinref part="C1" gate="G$1" pin="P$1"/>
<wire x1="17.78" y1="40.64" x2="20.32" y2="40.64" width="0.1524" layer="91"/>
</segment>
<segment>
<pinref part="U1" gate="G$1" pin="GND"/>
<wire x1="60.96" y1="40.64" x2="63.5" y2="40.64" width="0.1524" layer="91"/>
<wire x1="63.5" y1="40.64" x2="63.5" y2="43.18" width="0.1524" layer="91"/>
<pinref part="U$25" gate="G$1" pin="GND"/>
</segment>
<segment>
<pinref part="C8" gate="G$1" pin="P$1"/>
<pinref part="U$13" gate="G$1" pin="GND"/>
<wire x1="259.08" y1="22.86" x2="259.08" y2="15.24" width="0.1524" layer="91"/>
<pinref part="U3" gate="G$1" pin="GND"/>
<wire x1="259.08" y1="15.24" x2="259.08" y2="12.7" width="0.1524" layer="91"/>
<wire x1="256.54" y1="15.24" x2="259.08" y2="15.24" width="0.1524" layer="91"/>
<junction x="259.08" y="15.24"/>
</segment>
<segment>
<pinref part="U1" gate="G$1" pin="/SNOOZE"/>
<wire x1="35.56" y1="20.32" x2="33.02" y2="20.32" width="0.1524" layer="91"/>
<wire x1="33.02" y1="20.32" x2="33.02" y2="17.78" width="0.1524" layer="91"/>
<pinref part="U$2" gate="G$1" pin="GND"/>
</segment>
<segment>
<pinref part="GND" gate="G$1" pin="P$1"/>
<wire x1="345.44" y1="27.94" x2="347.98" y2="27.94" width="0.1524" layer="91"/>
<pinref part="U$7" gate="G$1" pin="GND"/>
</segment>
<segment>
<pinref part="GND1" gate="G$1" pin="P$1"/>
<pinref part="U$9" gate="G$1" pin="GND"/>
<wire x1="388.62" y1="27.94" x2="386.08" y2="27.94" width="0.1524" layer="91"/>
</segment>
<segment>
<pinref part="GND2" gate="G$1" pin="P$1"/>
<pinref part="U$10" gate="G$1" pin="GND"/>
<wire x1="386.08" y1="20.32" x2="388.62" y2="20.32" width="0.1524" layer="91"/>
</segment>
<segment>
<pinref part="GND3" gate="G$1" pin="P$1"/>
<pinref part="U$12" gate="G$1" pin="GND"/>
<wire x1="386.08" y1="12.7" x2="388.62" y2="12.7" width="0.1524" layer="91"/>
</segment>
<segment>
<pinref part="GND4" gate="G$1" pin="P$1"/>
<pinref part="U$19" gate="G$1" pin="GND"/>
<wire x1="365.76" y1="12.7" x2="368.3" y2="12.7" width="0.1524" layer="91"/>
</segment>
<segment>
<pinref part="U$27" gate="G$1" pin="P$3"/>
<pinref part="U$18" gate="G$1" pin="GND"/>
<wire x1="172.72" y1="22.86" x2="170.18" y2="22.86" width="0.1524" layer="91"/>
<wire x1="170.18" y1="22.86" x2="170.18" y2="20.32" width="0.1524" layer="91"/>
</segment>
<segment>
<pinref part="U$27" gate="G$1" pin="P$4"/>
<pinref part="U$28" gate="G$1" pin="GND"/>
<wire x1="177.8" y1="17.78" x2="177.8" y2="15.24" width="0.1524" layer="91"/>
</segment>
<segment>
<pinref part="C10" gate="G$1" pin="P$2"/>
<wire x1="325.12" y1="10.16" x2="325.12" y2="7.62" width="0.1524" layer="91"/>
<pinref part="U$33" gate="G$1" pin="GND"/>
</segment>
<segment>
<pinref part="C9" gate="G$1" pin="P$2"/>
<pinref part="U$35" gate="G$1" pin="GND"/>
<wire x1="292.1" y1="10.16" x2="292.1" y2="7.62" width="0.1524" layer="91"/>
</segment>
<segment>
<pinref part="U3" gate="G$1" pin="VCC"/>
<wire x1="223.52" y1="35.56" x2="220.98" y2="35.56" width="0.1524" layer="91"/>
<wire x1="220.98" y1="35.56" x2="220.98" y2="38.1" width="0.1524" layer="91"/>
<pinref part="U$36" gate="G$1" pin="GND"/>
</segment>
</net>
<net name="TEST" class="0">
<segment>
<pinref part="U2" gate="G$1" pin="17"/>
<wire x1="149.86" y1="30.48" x2="170.18" y2="30.48" width="0.1524" layer="91"/>
<pinref part="U$27" gate="G$1" pin="P$1"/>
<wire x1="172.72" y1="33.02" x2="170.18" y2="33.02" width="0.1524" layer="91"/>
<wire x1="170.18" y1="33.02" x2="170.18" y2="30.48" width="0.1524" layer="91"/>
</segment>
</net>
<net name="/RST" class="0">
<segment>
<pinref part="U2" gate="G$1" pin="16"/>
<wire x1="149.86" y1="27.94" x2="162.56" y2="27.94" width="0.1524" layer="91"/>
<wire x1="162.56" y1="27.94" x2="162.56" y2="25.4" width="0.1524" layer="91"/>
<pinref part="R1" gate="G$1" pin="1"/>
<pinref part="U$27" gate="G$1" pin="P$2"/>
<wire x1="162.56" y1="27.94" x2="172.72" y2="27.94" width="0.1524" layer="91"/>
<junction x="162.56" y="27.94"/>
</segment>
</net>
<net name="N$2" class="0">
<segment>
<pinref part="U1" gate="G$1" pin="C1+"/>
<pinref part="C2" gate="G$1" pin="P$2"/>
<wire x1="35.56" y1="30.48" x2="33.02" y2="30.48" width="0.1524" layer="91"/>
</segment>
</net>
<net name="N$3" class="0">
<segment>
<pinref part="U1" gate="G$1" pin="C1-"/>
<wire x1="35.56" y1="35.56" x2="22.86" y2="35.56" width="0.1524" layer="91"/>
<wire x1="22.86" y1="35.56" x2="22.86" y2="30.48" width="0.1524" layer="91"/>
<pinref part="C2" gate="G$1" pin="P$1"/>
<wire x1="22.86" y1="30.48" x2="25.4" y2="30.48" width="0.1524" layer="91"/>
</segment>
</net>
<net name="N$6" class="0">
<segment>
<pinref part="U1" gate="G$1" pin="C2-"/>
<wire x1="60.96" y1="35.56" x2="73.66" y2="35.56" width="0.1524" layer="91"/>
<wire x1="73.66" y1="35.56" x2="73.66" y2="30.48" width="0.1524" layer="91"/>
<pinref part="C3" gate="G$1" pin="P$1"/>
<wire x1="73.66" y1="30.48" x2="71.12" y2="30.48" width="0.1524" layer="91"/>
</segment>
</net>
<net name="N$7" class="0">
<segment>
<pinref part="C3" gate="G$1" pin="P$2"/>
<pinref part="U1" gate="G$1" pin="C2+"/>
<wire x1="63.5" y1="30.48" x2="60.96" y2="30.48" width="0.1524" layer="91"/>
</segment>
</net>
<net name="PWROUT" class="0">
<segment>
<pinref part="U1" gate="G$1" pin="OUT1"/>
<pinref part="C4" gate="G$1" pin="P$1"/>
<wire x1="35.56" y1="25.4" x2="17.78" y2="25.4" width="0.1524" layer="91"/>
<wire x1="17.78" y1="25.4" x2="17.78" y2="22.86" width="0.1524" layer="91"/>
</segment>
</net>
<net name="N$11" class="0">
<segment>
<pinref part="U1" gate="G$1" pin="PG"/>
<pinref part="C5" gate="G$1" pin="P$2"/>
<wire x1="60.96" y1="20.32" x2="66.04" y2="20.32" width="0.1524" layer="91"/>
<wire x1="66.04" y1="20.32" x2="66.04" y2="17.78" width="0.1524" layer="91"/>
</segment>
</net>
<net name="SDA" class="0">
<segment>
<pinref part="U3" gate="G$1" pin="SDA"/>
<pinref part="R3" gate="G$1" pin="1"/>
<wire x1="223.52" y1="15.24" x2="195.58" y2="15.24" width="0.1524" layer="91"/>
<wire x1="195.58" y1="15.24" x2="195.58" y2="27.94" width="0.1524" layer="91"/>
<wire x1="195.58" y1="15.24" x2="193.04" y2="15.24" width="0.1524" layer="91"/>
<label x="193.04" y="15.24" size="1.27" layer="95" rot="R180" xref="yes"/>
<junction x="195.58" y="15.24"/>
</segment>
<segment>
<pinref part="U2" gate="G$1" pin="15"/>
<wire x1="149.86" y1="25.4" x2="152.4" y2="25.4" width="0.1524" layer="91"/>
<label x="152.4" y="25.4" size="1.27" layer="95" xref="yes"/>
</segment>
<segment>
<pinref part="SDA" gate="G$1" pin="P$1"/>
<wire x1="345.44" y1="20.32" x2="347.98" y2="20.32" width="0.1524" layer="91"/>
<label x="347.98" y="20.32" size="1.27" layer="95" xref="yes"/>
</segment>
</net>
<net name="SCL" class="0">
<segment>
<pinref part="U3" gate="G$1" pin="SCL"/>
<pinref part="R2" gate="G$1" pin="1"/>
<wire x1="223.52" y1="17.78" x2="205.74" y2="17.78" width="0.1524" layer="91"/>
<wire x1="205.74" y1="17.78" x2="205.74" y2="27.94" width="0.1524" layer="91"/>
<wire x1="205.74" y1="17.78" x2="203.2" y2="17.78" width="0.1524" layer="91"/>
<label x="203.2" y="17.78" size="1.27" layer="95" rot="R180" xref="yes"/>
<junction x="205.74" y="17.78"/>
</segment>
<segment>
<pinref part="U2" gate="G$1" pin="14"/>
<wire x1="149.86" y1="22.86" x2="152.4" y2="22.86" width="0.1524" layer="91"/>
<label x="152.4" y="22.86" size="1.27" layer="95" xref="yes"/>
</segment>
<segment>
<pinref part="SCL" gate="G$1" pin="P$1"/>
<wire x1="345.44" y1="12.7" x2="347.98" y2="12.7" width="0.1524" layer="91"/>
<label x="347.98" y="12.7" size="1.27" layer="95" xref="yes"/>
</segment>
</net>
<net name="SQW" class="0">
<segment>
<pinref part="U3" gate="G$1" pin="/INT/SQW"/>
<pinref part="R4" gate="G$1" pin="1"/>
<wire x1="223.52" y1="25.4" x2="215.9" y2="25.4" width="0.1524" layer="91"/>
<wire x1="215.9" y1="25.4" x2="215.9" y2="27.94" width="0.1524" layer="91"/>
<wire x1="215.9" y1="25.4" x2="213.36" y2="25.4" width="0.1524" layer="91"/>
<label x="213.36" y="25.4" size="1.27" layer="95" rot="R180" xref="yes"/>
<junction x="215.9" y="25.4"/>
</segment>
<segment>
<pinref part="SQW" gate="G$1" pin="P$1"/>
<wire x1="365.76" y1="43.18" x2="368.3" y2="43.18" width="0.1524" layer="91"/>
<label x="368.3" y="43.18" size="1.27" layer="95" xref="yes"/>
</segment>
<segment>
<pinref part="U2" gate="G$1" pin="6"/>
<wire x1="102.87" y1="25.4" x2="99.314" y2="25.4" width="0.1524" layer="91"/>
<label x="99.06" y="25.4" size="1.27" layer="95" rot="R180" xref="yes"/>
</segment>
</net>
<net name="DRV_VCC" class="0">
<segment>
<pinref part="U4" gate="IC$1" pin="VCC"/>
<wire x1="287.02" y1="35.56" x2="284.48" y2="35.56" width="0.1524" layer="91"/>
<label x="281.94" y="35.56" size="1.27" layer="95" rot="R180" xref="yes"/>
<pinref part="U4" gate="IC$1" pin="NSLEEP"/>
<wire x1="284.48" y1="35.56" x2="281.94" y2="35.56" width="0.1524" layer="91"/>
<wire x1="287.02" y1="33.02" x2="284.48" y2="33.02" width="0.1524" layer="91"/>
<wire x1="284.48" y1="33.02" x2="284.48" y2="35.56" width="0.1524" layer="91"/>
<junction x="284.48" y="35.56"/>
</segment>
<segment>
<pinref part="U2" gate="G$1" pin="2"/>
<wire x1="102.87" y1="35.56" x2="99.06" y2="35.56" width="0.1524" layer="91"/>
<label x="99.06" y="35.56" size="1.27" layer="95" rot="R180" xref="yes"/>
</segment>
<segment>
<pinref part="DRV_VCC" gate="G$1" pin="P$1"/>
<wire x1="365.76" y1="35.56" x2="368.3" y2="35.56" width="0.1524" layer="91"/>
<label x="368.3" y="35.56" size="1.27" layer="95" xref="yes"/>
</segment>
<segment>
<pinref part="C9" gate="G$1" pin="P$1"/>
<wire x1="292.1" y1="17.78" x2="292.1" y2="20.32" width="0.1524" layer="91"/>
<wire x1="292.1" y1="20.32" x2="289.56" y2="20.32" width="0.1524" layer="91"/>
<label x="289.56" y="20.32" size="1.27" layer="95" rot="R180" xref="yes"/>
</segment>
</net>
<net name="DRV_PH" class="0">
<segment>
<pinref part="U4" gate="IC$1" pin="PH"/>
<wire x1="287.02" y1="30.48" x2="281.94" y2="30.48" width="0.1524" layer="91"/>
<label x="281.94" y="30.48" size="1.27" layer="95" rot="R180" xref="yes"/>
</segment>
<segment>
<pinref part="U2" gate="G$1" pin="3"/>
<wire x1="102.87" y1="33.02" x2="99.06" y2="33.02" width="0.1524" layer="91"/>
<label x="99.06" y="33.02" size="1.27" layer="95" rot="R180" xref="yes"/>
</segment>
<segment>
<pinref part="DRV_PH" gate="G$1" pin="P$1"/>
<wire x1="365.76" y1="27.94" x2="368.3" y2="27.94" width="0.1524" layer="91"/>
<label x="368.3" y="27.94" size="1.27" layer="95" xref="yes"/>
</segment>
</net>
<net name="DRV_EN" class="0">
<segment>
<pinref part="U4" gate="IC$1" pin="EN"/>
<wire x1="287.02" y1="27.94" x2="281.94" y2="27.94" width="0.1524" layer="91"/>
<label x="281.94" y="27.94" size="1.27" layer="95" rot="R180" xref="yes"/>
</segment>
<segment>
<pinref part="U2" gate="G$1" pin="4"/>
<wire x1="102.87" y1="30.48" x2="99.06" y2="30.48" width="0.1524" layer="91"/>
<label x="99.06" y="30.48" size="1.27" layer="95" rot="R180" xref="yes"/>
</segment>
<segment>
<pinref part="DRV_EN" gate="G$1" pin="P$1"/>
<wire x1="365.76" y1="20.32" x2="368.3" y2="20.32" width="0.1524" layer="91"/>
<label x="368.3" y="20.32" size="1.27" layer="95" xref="yes"/>
</segment>
</net>
<net name="DRV_O1" class="0">
<segment>
<pinref part="U4" gate="IC$1" pin="OUT1"/>
<pinref part="JP1" gate="G$1" pin="2"/>
<wire x1="317.5" y1="33.02" x2="322.58" y2="33.02" width="0.1524" layer="91"/>
</segment>
<segment>
<pinref part="DRV_O1" gate="G$1" pin="P$1"/>
<wire x1="386.08" y1="43.18" x2="388.62" y2="43.18" width="0.1524" layer="91"/>
<label x="388.62" y="43.18" size="1.27" layer="95" xref="yes"/>
</segment>
</net>
<net name="DRV_O2" class="0">
<segment>
<pinref part="JP1" gate="G$1" pin="1"/>
<pinref part="U4" gate="IC$1" pin="OUT2"/>
<wire x1="322.58" y1="30.48" x2="317.5" y2="30.48" width="0.1524" layer="91"/>
</segment>
<segment>
<pinref part="DRV_O2" gate="G$1" pin="P$1"/>
<wire x1="386.08" y1="35.56" x2="388.62" y2="35.56" width="0.1524" layer="91"/>
<label x="388.62" y="35.56" size="1.27" layer="95" xref="yes"/>
</segment>
</net>
</nets>
</sheet>
</sheets>
</schematic>
</drawing>
</eagle>
